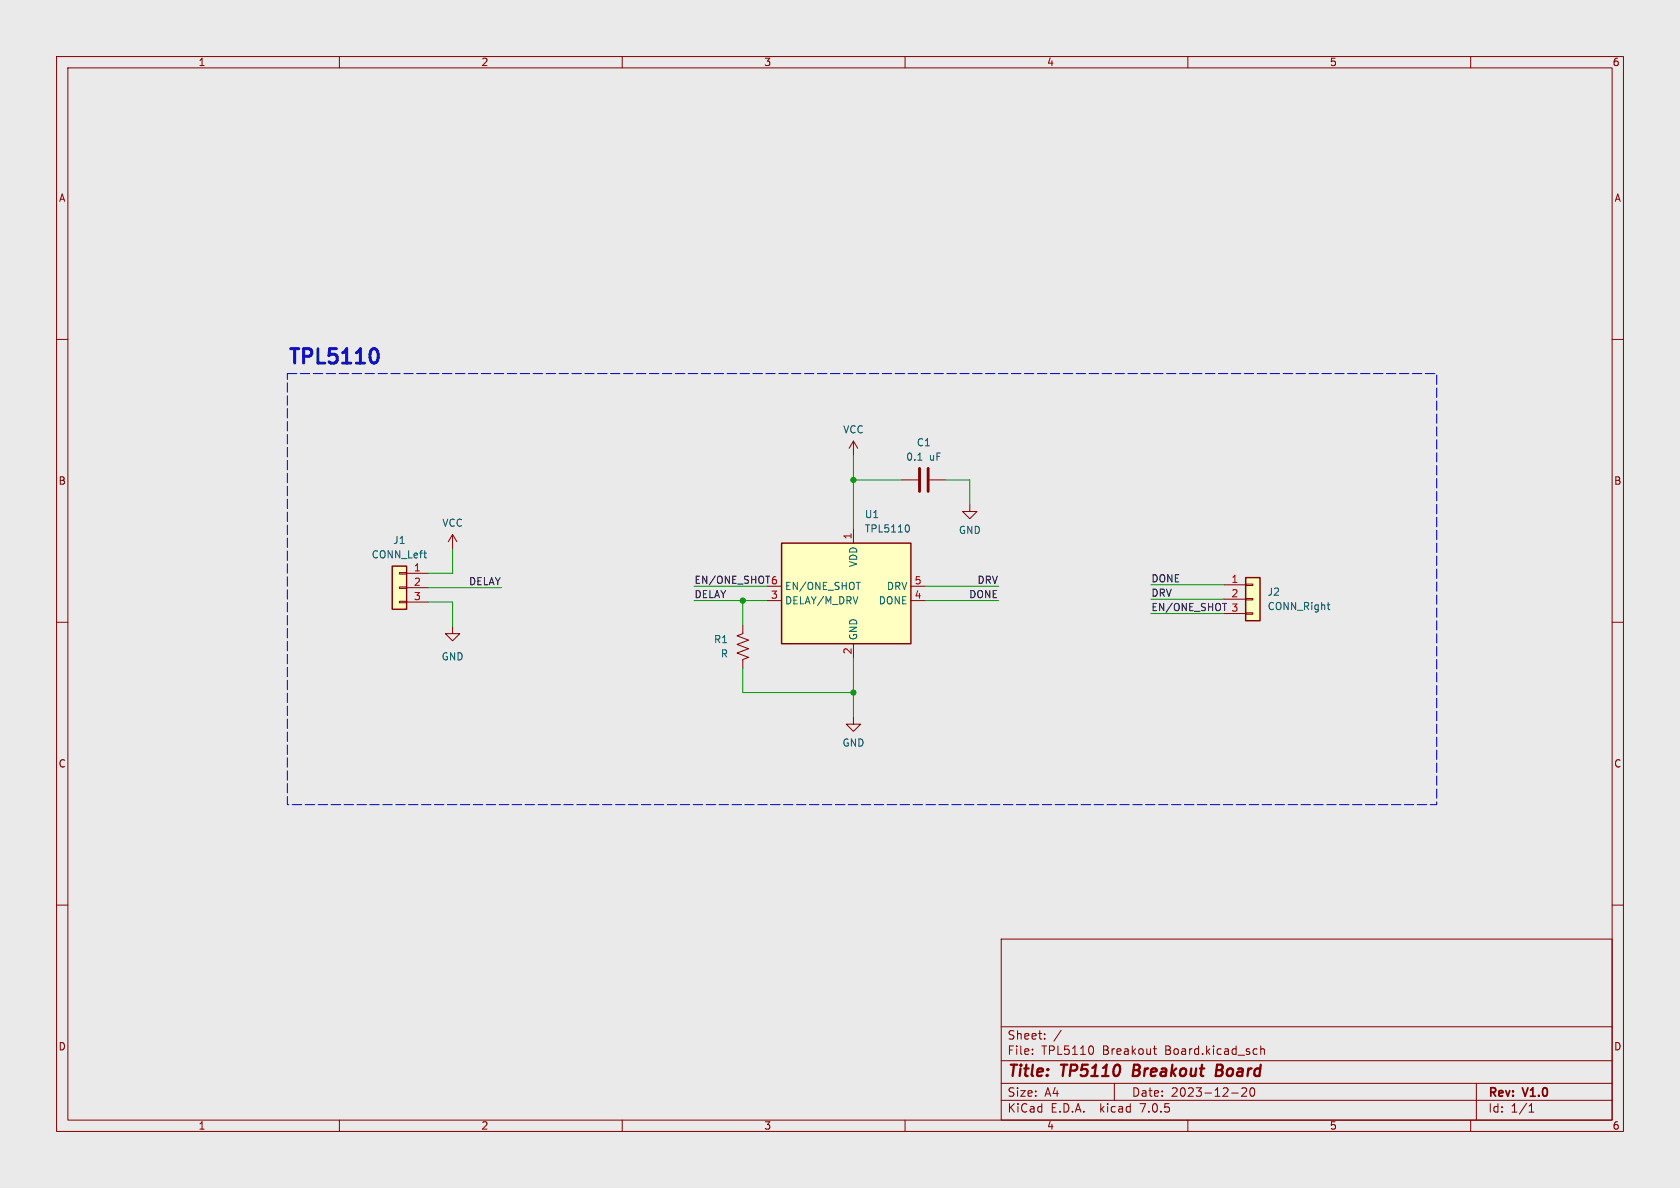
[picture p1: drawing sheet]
<svg xmlns="http://www.w3.org/2000/svg" width="297mm" height="210mm" viewBox="0 0 297 210" stroke-linecap="round" stroke-linejoin="round" font-family="sans-serif">
<path d="M0 0h297v210h-297z" fill="#ebeaea" stroke="#ebeaea" stroke-width=".18"/>
<g fill="none" stroke="#840000" stroke-width=".18">
<path d="M10 10h277v190h-277zM12 12h273v186h-273zM60 10v2M110 10v2M160 10v2M210 10v2M260 10v2M10 60h2M285 60h2M150.9 78v2.5M150.9 78l-.8 1.2M150.9 78l.7 1.2"/>
<path d="M80 94.5l-.8 1.3M80 94.5v2.5M80 94.5l.8 1.3M150.9 93.5v2.5M159.5 84.8h2.8M164.3 84.8h2.8M171.4 89.2v1.2h1.3l-1.3 1.3-1.2-1.3h1.2M10 110h2M70.6 106.3h1.3v.3h-1.3zM70.6 103.8h1.3v.2h-1.3zM70.6 101.2h1.3v.3h-1.3zM71.9 101.3h3.8"/>
<path d="M71.9 103.9h3.8M71.9 106.4h3.8M80 110.7v1.3h1.3l-1.3 1.3-1.3-1.3h1.3M131.3 110.5v1.5l-1 .4 2 .8-2 .7 2 .8-2 .7 2 .8-1 .4v1.5M135.6 106.2h2.6M135.6 103.6h2.6M150.9 113.8v2.5M161 106.2h2.6M161 103.6h2.6M216.4 103.4h3.8M216.4 105.9h3.8M216.4 108.5h3.8"/>
<path d="M220.2 108.3h1.3v.3h-1.3zM220.2 105.8h1.3v.2h-1.3zM220.2 103.3h1.3v.2h-1.3zM285 110h2M150.9 126.7v1.3h1.2l-1.2 1.3-1.3-1.3h1.3M10 160h2M285 160h2M177 166h108v32h-108zM60 198v2M110 198v2M160 198v2M177 194.5h108"/>
<path d="M177 191.5h108M177 187.5h108M177 181.5h108M182.5 186.3v.1M182.5 185.5v.1M184.7 183.6v.1M184.7 182.8v.1M187.6 182.1l-1.3 2M193.1 185l.2 .5-.2 .8M197 191.5v3M203.9 185.4h.6M204.1 184.9v1.3l.4 .2"/>
<path d="M210 198v2M217.7 193.2h1.2M219.5 192.4l.6-.1 .2 .1 .1 .3-.9 1.1h.9M221.2 192.4l.1-.1a.81 .81 0 0 1 .6 .6 .81 .81 0 0 1-.3 .8l-.1 .1a.81 .81 0 0 1-.6-.6 .81 .81 0 0 1 .3-.8zM221.8 185.4l.4 .1M222.2 186.3l-.4 .1M222.9 185.5l.2-.1 .4 .1v.9M222.9 184.9v1.5M260 198v2M261 191.5v6.5M270.3 196.6h.9M270.3 195.5l.4-.4v1.5"/>
</g>
<path d="M215.1 189.2h.6M215.8 188.2h-.6l-.3 2h.8" fill="none" stroke="#840000" stroke-width=".4"/>
<g fill="#ffffc2" stroke="#ffffc2" stroke-width=".18">
<path d="M138.2 96h22.8v17.8h-22.8z"/>
<path d="M69.3 100.1h2.6v7.6h-2.6z"/>
<path d="M220.2 102.1h2.6v7.6h-2.6z"/>
</g>
<path d="M138.2 96h22.8v17.8h-22.8zM69.3 100.1h2.6v7.6h-2.6zM220.2 102.1h2.6v7.6h-2.6z" fill="none" stroke="#840000" stroke-width=".25"/>
<path d="M74.9 97.8h.5M75.3 98.6h.1M160.5 92.8a.79 .79 0 0 1 0 1.3M162.3 81.4h.7M151.4 102.9h.7M234.6 106.9h.5M234.9 107.7l.2 .1" fill="none" stroke="#006464" stroke-width=".18"/>
<path d="M162.6 82.8v4.1M164.1 82.8v4.1" fill="none" stroke="#840000" stroke-width=".51"/>
<path d="M216.1 106.7h.8" fill="none" stroke="#0f0f0f" stroke-width=".18"/>
<path d="M66.3 61.6a1.49 1.49 0 0 1 .4 2.1l-.4 .5" fill="none" stroke="#0000c2" stroke-width=".51"/>
<path d="M50.8 66h203.2v76.2h-203.2v-76.2" fill="none" stroke="#0000c2" stroke-width=".18" stroke-dasharray="1.7 .6"/>
<g fill="none" stroke="#009600" stroke-width=".18">
<path d="M80 97v4.3h-4.3M150.9 84.8h8.6M150.9 80.5v13M167.1 84.8h4.3v4.4M75.7 106.4h4.3v4.3M75.7 103.9h12.9M122.7 106.2h12.9M122.7 103.6h12.9M131.3 106.2v4.3M131.3 118.1v4.3h19.6M150.9 116.3v10.4M163.6 106.2h12.9"/>
<path d="M163.6 103.6h12.9M203.5 108.5h12.9M203.5 105.9h12.9M203.5 103.4h12.9"/>
</g>
<g fill="#009600" stroke="#009600" stroke-width=".18">
<circle cx="150.9" cy="122.4" r=".46"/>
<circle cx="150.9" cy="84.8" r=".46"/>
<circle cx="131.3" cy="106.2" r=".46"/>
</g>
<text font-size="3.5" fill="#0000c2" x="50.8" y="64.5">TPL5110</text>
<g font-size="2.8" fill="#840000">
<text x="178" y="190.8">Title:</text>
<text x="187.5" y="190.8">TP5110</text>
<text x="200.7" y="190.8">Breakout</text>
<text x="216" y="190.8">Board</text>
</g>
<g font-size="2.1" fill="#840000">
<text x="178" y="183.9">Sheet:</text>
<text x="178" y="186.6">File:</text>
<text x="184" y="186.6">TPL5110</text>
<text x="194.8" y="186.6">Breakout</text>
<text x="205.9" y="186.6">Board.kicad_sch</text>
<text x="178" y="196.8">KiCad</text>
<text x="178" y="194">Size:</text>
<text x="184.6" y="194">A4</text>
<text x="185.7" y="196.8">E.D.A.</text>
<text x="194.4" y="196.8">kicad</text>
<text x="200" y="194">Date:</text>
<text x="201.5" y="196.8">7.0.5</text>
<text x="206.9" y="194">2023-12-20</text>
<text x="263" y="194.2">Rev:</text>
<text x="263" y="196.8">Id:</text>
<text x="267" y="196.8">1/1</text>
<text x="269.2" y="194.2">V1.0</text>
</g>
<g font-size="1.8" fill="#840000">
<text x="35" y="11.8">1</text>
<text x="85" y="11.8">2</text>
<text x="135" y="11.8">3</text>
<text x="185" y="11.8">4</text>
<text x="235" y="11.8">5</text>
<text x="285" y="11.8">6</text>
<text x="10.4" y="35.8">A</text>
<text x="285.4" y="35.8">A</text>
<text x="10.3" y="85.8">B</text>
<text x="285.3" y="85.8">B</text>
<text x="10.3" y="135.8">C</text>
<text x="285.3" y="135.8">C</text>
<text x="10.3" y="185.8">D</text>
<text x="285.3" y="185.8">D</text>
<text x="35" y="199.8">1</text>
<text x="85" y="199.8">2</text>
<text x="135" y="199.8">3</text>
<text x="185" y="199.8">4</text>
<text x="235" y="199.8">5</text>
<text x="285" y="199.8">6</text>
</g>
<g font-size="1.8" fill="#006464">
<text x="149" y="76.8">VCC</text>
<text x="160.1" y="81.6">0.1</text>
<text x="162" y="79.1">C1</text>
<text x="164.3" y="81.6">uF</text>
<text x="78.1" y="93.3">VCC</text>
<text x="152.8" y="94.3">TPL5110</text>
<text x="152.8" y="91.8">U1</text>
<text x="169.5" y="94.6">GND</text>
<text x="65.6" y="98.9">CONN_Left</text>
<text x="69.5" y="96.3">J1</text>
<text x="151.7" y="100.3" transform="rotate(-90 151.7 100.3)">VDD</text>
<text x="138.7" y="107">DELAY/M_DRV</text>
<text x="138.7" y="104.5">EN/ONE_SHOT</text>
<text x="155.3" y="107">DONE</text>
<text x="156.8" y="104.5">DRV</text>
<text x="224" y="105.5">J2</text>
<text x="126.2" y="113.9">R1</text>
<text x="151.7" y="113.3" transform="rotate(-90 151.7 113.3)">GND</text>
<text x="224" y="108">CONN_Right</text>
<text x="78" y="116.9">GND</text>
<text x="127.4" y="116.4">R</text>
<text x="148.9" y="132.1">GND</text>
</g>
<g font-size="1.8" fill="#a90000">
<text x="150.6" y="95.4" transform="rotate(-90 150.6 95.4)">1</text>
<text x="73.1" y="101.1">1</text>
<text x="73.1" y="103.6">2</text>
<text x="73.1" y="106.2">3</text>
<text x="136.2" y="105.9">3</text>
<text x="161.6" y="105.9">4</text>
<text x="161.6" y="103.4">5</text>
<text x="217.6" y="103.1">1</text>
<text x="217.6" y="105.7">2</text>
<text x="217.6" y="108.2">3</text>
<text x="150.6" y="115.7" transform="rotate(-90 150.6 115.7)">2</text>
</g>
<g font-size="1.8" fill="#0f0f0f">
<text x="82.9" y="103.5">DELAY</text>
<text x="122.7" y="103.3">EN/ONE_SHOT 6</text>
<text x="122.7" y="105.8">DELAY</text>
<text x="171.3" y="105.8">DONE</text>
<text x="172.8" y="103.3">DRV</text>
<text x="203.5" y="105.6">DRV</text>
<text x="203.5" y="103">DONE</text>
<text x="203.5" y="108.1">EN/ONE_SHOT</text>
</g>
</svg>
